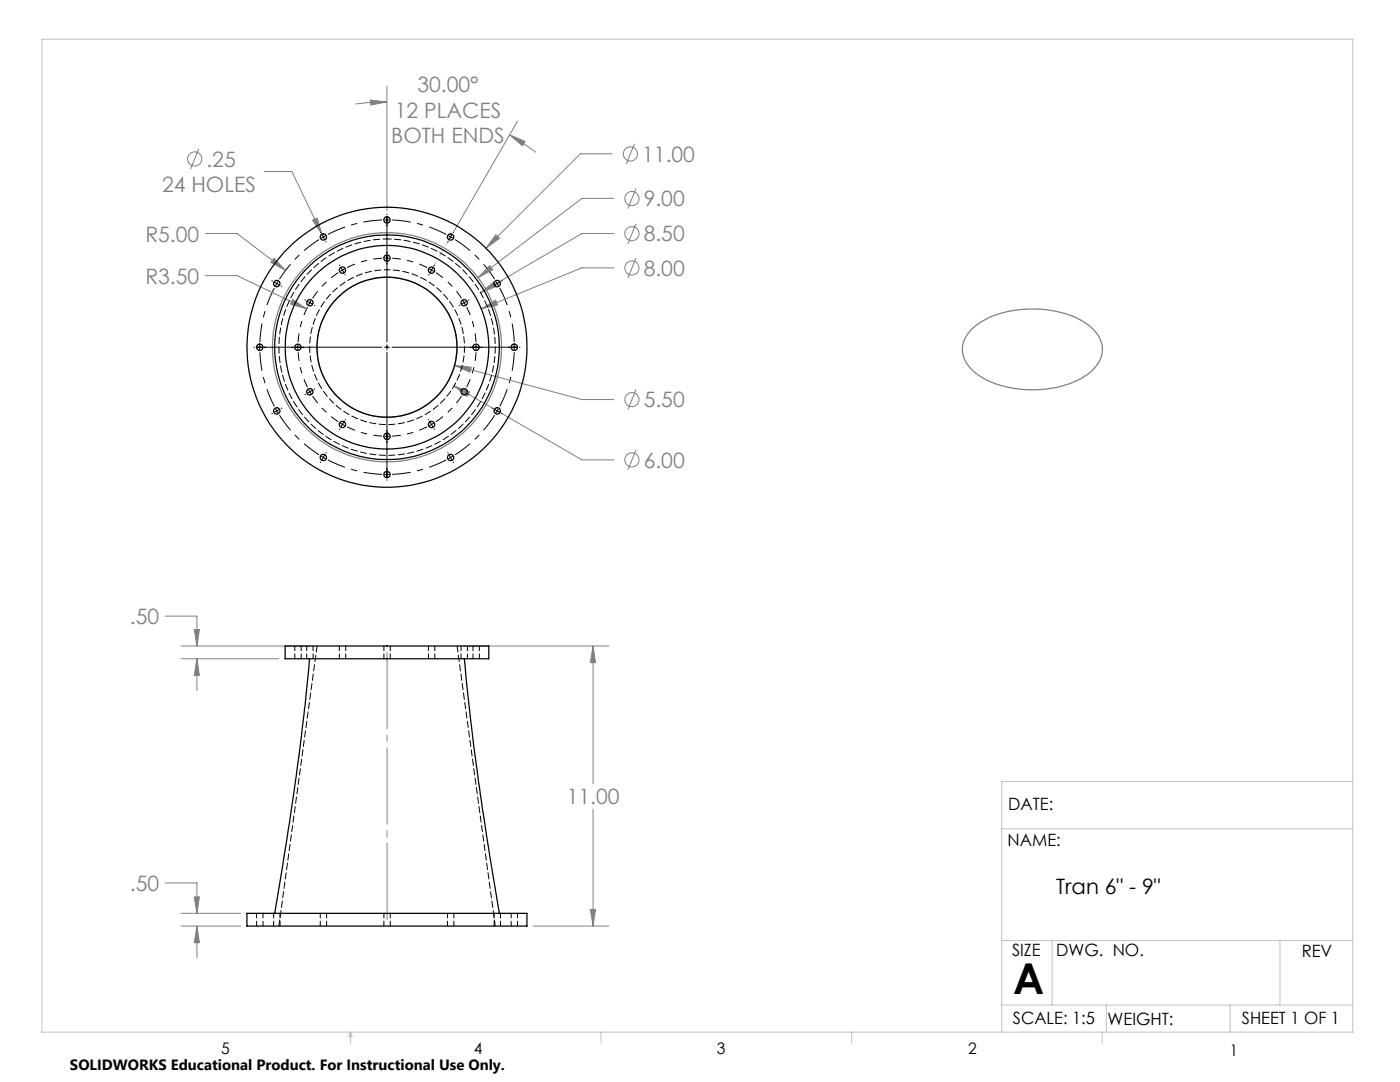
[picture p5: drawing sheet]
<svg xmlns="http://www.w3.org/2000/svg" width="279mm" height="216mm" viewBox="0 0 279 216" stroke-linecap="round" stroke-linejoin="round" font-family="sans-serif">
<g fill="none" stroke="#808080" stroke-width=".2">
<path d="M73.9 20l3.3 .4-3.3 .6zM77.2 17.2v24.9M39.7 29.7l-1.7 4M52.7 34.2h5.5l6 12.5M77.2 20.4h-2.3l-4 .3M101.7 26.9l3.1 1.3-.6 .9zM101.7 26.9l2.7 1.7 2.6 1.8M103.3 24.2l-12.7 22M122.2 30.7h-6.4l-18.8 18.8M122.5 39.6h-6.4l-20.7 15.8M126.6 28.7l-1.6 4M126.9 37.6l-1.6 4"/>
<path d="M41 46.6h6.3l9.7 7.3M41 55h6.3l13.9 6.6M54.7 51.5l2.3 2.4-3-1.5zM58.4 59.8l2.8 1.8-3.2-.9zM62.4 44l.9-.5 .9 3.2zM95.9 58.4l2.6-2.1 .5 .9zM97.7 53l.6 .8-2.9 1.6zM99 46.8l.7 .8-2.7 1.9zM122.5 46.6h-6.4l-20.2 11.8M122.5 53.4h-6.4l-20 8.2M126.9 51.5l-1.6 4M126.9 44.6l-1.6 4"/>
<path d="M90.6 77l3.1 1.2-.5 .9zM90.6 77l25.5 14.8h6.4M90.7 72.9l3.4 .4-.3 1zM90.7 72.9l25.4 6.8h6.4M96.1 61.6l2.8-1.7 .4 1zM126.9 77.7l-1.6 4M126.9 89.7l-1.6 4.1M32.9 122.9h6.4v6M36.1 128.9h25.9M36.1 131.4h19.5M38.8 125.6h1l-.5 3.3zM39.3 131.4l.5 3.4h-1z"/>
<path d="M39.3 131.4v6.4M92.5 128.9h29M118.4 128.9l.5 3.3h-1.1zM118.4 128.9v27.5M32.9 176.2h6.4v6M38.8 179h1l-.5 3.2zM118.4 161.5v23.3M36.1 184.8h11.9M36.1 182.2h11.9M39.3 184.8l.5 3.3h-1zM39.3 184.8v6.3M106.4 184.8h15.1"/>
<path d="M117.8 181.5h1.1l-.5 3.3z"/>
<circle cx="38.9" cy="31.7" r="1.4"/>
<circle cx="125.8" cy="30.7" r="1.41"/>
<circle cx="126.1" cy="39.6" r="1.41"/>
<circle cx="126.1" cy="46.6" r="1.42"/>
<circle cx="126.1" cy="53.5" r="1.42"/>
<circle cx="126.1" cy="79.7" r="1.41"/>
<circle cx="126.1" cy="91.8" r="1.41"/>
</g>
<g fill="none" stroke="#808080" stroke-width=".25">
<path d="M194 65.7a18.3 18.3 0 0 1 13.3-4 16.1 16.1 0 0 1 11.3 4.4 5.3 5.3 0 0 1-.8 7.9 18.2 18.2 0 0 1-12 3.8 17.1 17.1 0 0 1-12.1-4.2 5.2 5.2 0 0 1 .3-7.9z"/>
<circle cx="77.2" cy="69.3" r="14"/>
<circle cx="77.2" cy="69.3" r="22.9"/>
</g>
<path d="M54.8 57.5a25.4 25.4 0 0 0-2.9 10.8M63.7 47.8a25.4 25.4 0 0 0-7.9 7.9M76.2 43.9a25.4 25.4 0 0 0-10.8 2.9M89.1 46.8a25.4 25.4 0 0 0-10.8-2.9M98.7 55.7a25.4 25.4 0 0 0-7.9-7.9M51.9 70.3a25.4 25.4 0 0 0 2.9 10.8M102.6 68.3a25.4 25.4 0 0 0-2.9-10.8M55.8 82.8a25.4 25.4 0 0 0 7.9 7.9M65.4 91.8a25.4 25.4 0 0 0 10.8 2.9M78.3 94.7a25.4 25.4 0 0 0 10.8-2.9M90.8 90.7a25.4 25.4 0 0 0 7.9-7.9M99.7 81.1a25.4 25.4 0 0 0 2.9-10.8" fill="none" stroke="#000" stroke-width=".2" stroke-dasharray="15.2 1.3 1.3 1.3" stroke-dashoffset="11.5" stroke-linecap="butt"/>
<path d="M67.5 54.4a17.8 17.8 0 0 0-5.1 5.1M76.2 51.5a17.8 17.8 0 0 0-6.9 1.9M85.2 53.4a17.8 17.8 0 0 0-6.9-1.9M92.1 59.5a17.8 17.8 0 0 0-5.1-5.1M59.5 70.3a17.8 17.8 0 0 0 1.9 7M61.4 61.3a17.8 17.8 0 0 0-1.9 7M62.4 79a17.8 17.8 0 0 0 5.1 5.1M93.1 77.3a17.8 17.8 0 0 0 1.9-7M95 68.3a17.8 17.8 0 0 0-1.9-7M69.3 85.2a17.8 17.8 0 0 0 6.9 1.8M78.3 87a17.8 17.8 0 0 0 6.9-1.8M87 84.1a17.8 17.8 0 0 0 5.1-5.1" fill="none" stroke="#000" stroke-width=".2" stroke-dasharray="15.2 1.3 1.3 1.3" stroke-dashoffset="13.5" stroke-linecap="butt"/>
<g fill="none" stroke="#000" stroke-width=".2">
<path d="M54.3 56l.1 .1M54.8 56.3l.4 .3M55.2 56.6l-.2 .4M55.2 56.6l.5 .2M55.5 56.2l-.3 .4M56.1 57.1h.1M60.9 59.8l.1 .1M62.1 60l-.3 .4M64 46.3v.1M64.3 46.8l.2 .5M64.5 47.3l-.4 .3M64.5 47.3l.3 .4"/>
<path d="M65 47.1l-.5 .2M65.1 48.2v.1M67.8 52.9v.1M68.1 53.4l.2 .5M68.3 53.9l-.4 .3M68.3 53.9l.3 .4M68.8 53.7l-.5 .2M68.9 54.8v.1M76.7 43.9h1.1M76.7 51.5h1.1M77.2 42.8v.1M77.2 43.4v24.9"/>
<path d="M85.6 54.8l-.1 .1M85.7 53.7l.4 .2M86.1 53.9l.5 .3M86.1 53.9l-.2 .4M86.4 53.4l-.3 .5M86.7 52.9l-.1 .1M89.4 48.2v.1M89.5 47.1l.4 .2M89.9 47.3l.5 .3M89.9 47.3l-.2 .4M90.2 46.8l-.3 .5M90.5 46.3v.1"/>
<path d="M92.4 60l.2 .4M93.6 59.8l-.1 .1M98.4 57.1h-.2M99 56.2l.2 .4M99.2 56.6l.3 .4M99.2 56.6l-.4 .2M99.7 56.3l-.5 .3M100.2 56l-.1 .1M50.7 69.3h.1M51.3 69.3h24.9M51.8 68.8v1M59.4 68.8v1"/>
<path d="M61 78.7h-.1M61.4 60.1l.4 .3M61.6 77.8l.2 .4M61.8 60.4l-.2 .5M61.8 78.2l.3 .4M61.8 60.4l.5 .2M61.8 78.2l-.4 .2M62.3 77.9l-.5 .3M62.7 60.9l.1 .1M62.8 77.6l-.1 .1M76.7 69.3h1.1M77.2 68.8v1"/>
<path d="M77.2 70.3v24.9M78.2 69.3h25M91.7 77.6l.1 .1M91.8 60.9l-.1 .1M92.2 77.9l.4 .3M92.6 78.2l-.2 .4M92.6 60.4l.3 .5M92.6 78.2l.5 .2M92.6 60.4l-.4 .2M92.9 77.8l-.3 .4M93.1 60.1l-.5 .3M93.5 78.7h.1"/>
<path d="M95 68.8v1M102.6 68.8v1M103.6 69.3h.2M54.4 82.5h-.1M55 81.6l.2 .4M55.2 82l.3 .4M55.2 82l-.4 .2M55.7 81.7l-.5 .3M56.2 81.4l-.1 .1M64 92.2v.1M64.1 91l.4 .3M64.5 91.3l.5 .2"/>
<path d="M64.5 91.3l-.2 .4M64.8 90.8l-.3 .5M65.1 90.3v.1M67.8 85.6v.1M67.9 84.4l.4 .3M68.3 84.7l.5 .2M68.3 84.7l-.2 .4M68.6 84.2l-.3 .5M68.9 83.7v.1M76.7 94.7h1.1M76.7 87.1h1.1M77.2 95.7v.1"/>
<path d="M85.5 83.7l.1 .1M85.9 84.2l.2 .5M86.1 84.7l-.4 .2M86.1 84.7l.3 .4M86.6 84.4l-.5 .3M86.6 85.6l.1 .1M89.4 90.3v.1M89.7 90.8l.2 .5M89.9 91.3l-.4 .2M89.9 91.3l.3 .4M90.4 91l-.5 .3M90.5 92.2v.1"/>
<path d="M98.2 81.4l.2 .1M98.8 81.7l.4 .3M99.2 82l-.2 .4M99.2 82l.5 .2M99.5 81.6l-.3 .4M100.1 82.5h.1"/>
</g>
<path d="M86.1 53.9l3.9-6.6" fill="none" stroke="#c0c0c0" stroke-width=".2" stroke-dasharray="15.2 1.3 1.3 1.3" stroke-dashoffset="13.3"/>
<g fill="none" stroke="#c0c0c0" stroke-width=".2">
<path d="M8.4 7.8h261.6v198.2h-261.6zM270 155.9h-70.1v50.1M199.9 165.4h70.1M199.9 187.7h70.1M210 187.7v12.9M255.4 187.7v12.9M70 206v2.1M70 206l.3 .8h-.7zM119.9 206v2.1M170 206v2.1M199.9 200.6h70.1M220 206v2.1"/>
<path d="M220.8 200.6v5.4M245.5 200.6v5.4"/>
</g>
<path d="M77.3 128.9v55.9" fill="none" stroke="#808080" stroke-width=".2" stroke-dasharray="15.2 1.3 1.3 1.3" stroke-dashoffset="-1.3"/>
<g fill="#808080">
<path d="M101.7 26.9l3.1 1.3-.6 .9zM73.9 20l3.3 .4-3.3 .6z"/>
<path d="M118.4 128.9l.5 3.3h-1.1zM117.8 181.5h1.1l-.5 3.3zM39.3 184.8l.5 3.3h-1zM38.8 179h1l-.5 3.2zM39.3 131.4l.5 3.4h-1zM38.8 125.6h1l-.5 3.3zM99 46.8l-2 2.7 2.7-1.9zM62.4 44l1.8 2.7-.9-3.2zM54.7 51.5l-.7 .9 3 1.5zM58.4 59.8l-.4 .9 3.2 .9zM96.1 61.6l3.2-.7-.4-1zM90.7 72.9l3.1 1.4 .3-1zM90.6 77l2.6 2.1 .5-.9zM97.7 53l-2.3 2.4 2.9-1.6zM95.9 58.4l3.1-1.2-.5-.9z"/>
</g>
<g fill="none" stroke="#000" stroke-width=".25">
<path d="M56.9 128.9h40.6v2.5h-40.6zM61.8 131.4l-.9 9.6-1.8 13.8-1.8 12.7-2.5 14.7M92.7 131.4l.9 9.3 1.9 15.3 2.2 14.7 2 11.5M49.3 182.2h55.9v2.6h-55.9z"/>
<circle cx="55.2" cy="56.6" r=".64"/>
<circle cx="64.5" cy="47.3" r=".64"/>
<circle cx="68.4" cy="53.9" r=".63"/>
<circle cx="77.2" cy="51.5" r=".64"/>
<circle cx="77.2" cy="43.9" r=".64"/>
<circle cx="86.1" cy="53.9" r=".63"/>
<circle cx="89.9" cy="47.3" r=".64"/>
<circle cx="99.2" cy="56.6" r=".64"/>
<circle cx="51.8" cy="69.3" r=".64"/>
<circle cx="59.5" cy="69.3" r=".63"/>
<circle cx="61.8" cy="78.2" r=".64"/>
<circle cx="61.8" cy="60.4" r=".63"/>
<circle cx="77.2" cy="69.3" r="27.9"/>
<circle cx="77.2" cy="69.3" r="22.4"/>
<circle cx="77.2" cy="69.3" r="20.3"/>
<circle cx="77.2" cy="69.3" r="14"/>
<circle cx="92.6" cy="60.4" r=".63"/>
<circle cx="92.6" cy="78.2" r=".64"/>
<circle cx="95" cy="69.3" r=".64"/>
<circle cx="102.6" cy="69.3" r=".64"/>
<circle cx="55.2" cy="82" r=".64"/>
<circle cx="64.5" cy="91.3" r=".64"/>
<circle cx="68.3" cy="84.7" r=".64"/>
<circle cx="77.2" cy="87.1" r=".64"/>
<circle cx="77.2" cy="94.7" r=".64"/>
<circle cx="86.1" cy="84.7" r=".64"/>
<circle cx="89.9" cy="91.3" r=".64"/>
<circle cx="99.2" cy="82" r=".64"/>
</g>
<g fill="none" stroke="#000" stroke-width=".2" stroke-dasharray="1.3 .6" stroke-dashoffset=".3">
<path d="M58.8 128.9v2.5M60.1 131.4v-2.5M61.2 128.9v2.5M62.5 131.4v-2.5M67.7 128.9v2.5M69 131.4v-2.5M76.6 128.9v2.5M77.9 131.4v-2.5M85.5 128.9v2.5M86.8 131.4v-2.5M92 128.9v2.5M93.3 131.4v-2.5"/>
<path d="M94.4 128.9v2.5M95.7 131.4v-2.5M51.2 182.2v2.6M52.5 184.8v-2.6M54.6 182.2v2.6M55.9 184.8v-2.6M63.9 182.2v2.6M65.2 184.8v-2.6M76.6 182.2v2.6M77.9 184.8v-2.6M89.3 182.2v2.6M90.6 184.8v-2.6"/>
<path d="M98.6 182.2v2.6M99.9 184.8v-2.6M102 182.2v2.6M103.3 184.8v-2.6"/>
</g>
<path d="M63.3 128.9l-7.6 55.9M98.8 184.8l-7.6-55.9" fill="none" stroke="#000" stroke-width=".2" stroke-dasharray="1.3 .6" stroke-dashoffset=".1"/>
<path d="M77.3 53.8a15.5 15.5 0 0 1 13.5 22.9 15.5 15.5 0 0 1-26.6 .9 15.5 15.5 0 0 1 12-23.7l1.1-.1" fill="none" stroke="#000" stroke-width=".2" stroke-dasharray="1.3 .6" stroke-dashoffset=".7"/>
<path d="M77.3 47.7a21.6 21.6 0 0 1 18.8 32 21.6 21.6 0 0 1-37.1 1.1 21.6 21.6 0 0 1 17.1-33.1h1.2" fill="none" stroke="#000" stroke-width=".2" stroke-dasharray="1.3 .6" stroke-dashoffset=".4"/>
<text font-size="8.5" x="202.2" y="198.3">A</text>
<g font-size="4.2" fill="#808080">
<text x="78.8" y="23.5">12 PLACES</text>
<text x="83.3" y="18.4">30.00°</text>
<text x="78.1" y="28.5">BOTH ENDS</text>
<text x="41.2" y="33.3">.25</text>
<text x="128.2" y="32.3">11.00</text>
<text x="32.3" y="38.3">24 HOLES</text>
<text x="128.5" y="41.2">9.00</text>
<text x="29" y="48.2">R5.00</text>
<text x="128.5" y="48.2">8.50</text>
<text x="29" y="56.6">R3.50</text>
<text x="128.5" y="55">8.00</text>
<text x="128.5" y="81.3">5.50</text>
<text x="128.5" y="93.3">6.00</text>
<text x="25.9" y="124.5">.50</text>
<text x="113.1" y="160.5">11.00</text>
<text x="25.9" y="177.8">.50</text>
</g>
<text font-size="4.2" x="210.8" y="178.4">Tran 6&quot; - 9&quot;</text>
<g font-size="3.4">
<text x="201.2" y="161.6">DATE:</text>
<text x="201.1" y="168.8">NAME:</text>
<text x="202" y="190.8">SIZE</text>
<text x="210.8" y="190.9">DWG. NO.</text>
<text x="259.8" y="191">REV</text>
<text x="202.1" y="204.4">SCALE: 1:5</text>
<text x="221" y="204.5">WEIGHT:</text>
<text x="247.8" y="204.4">SHEET 1 OF 1</text>
</g>
<g font-size="3.2">
<text x="44.2" y="210.4">5</text>
<text x="94.6" y="210.3">4</text>
<text x="143.1" y="210.4">3</text>
<text x="193.2" y="210.3">2</text>
<text x="245.4" y="210.6">1</text>
</g>
<text font-size="3" x="14" y="213.5">SOLIDWORKS Educational Product. For Instructional Use Only.</text>
</svg>
